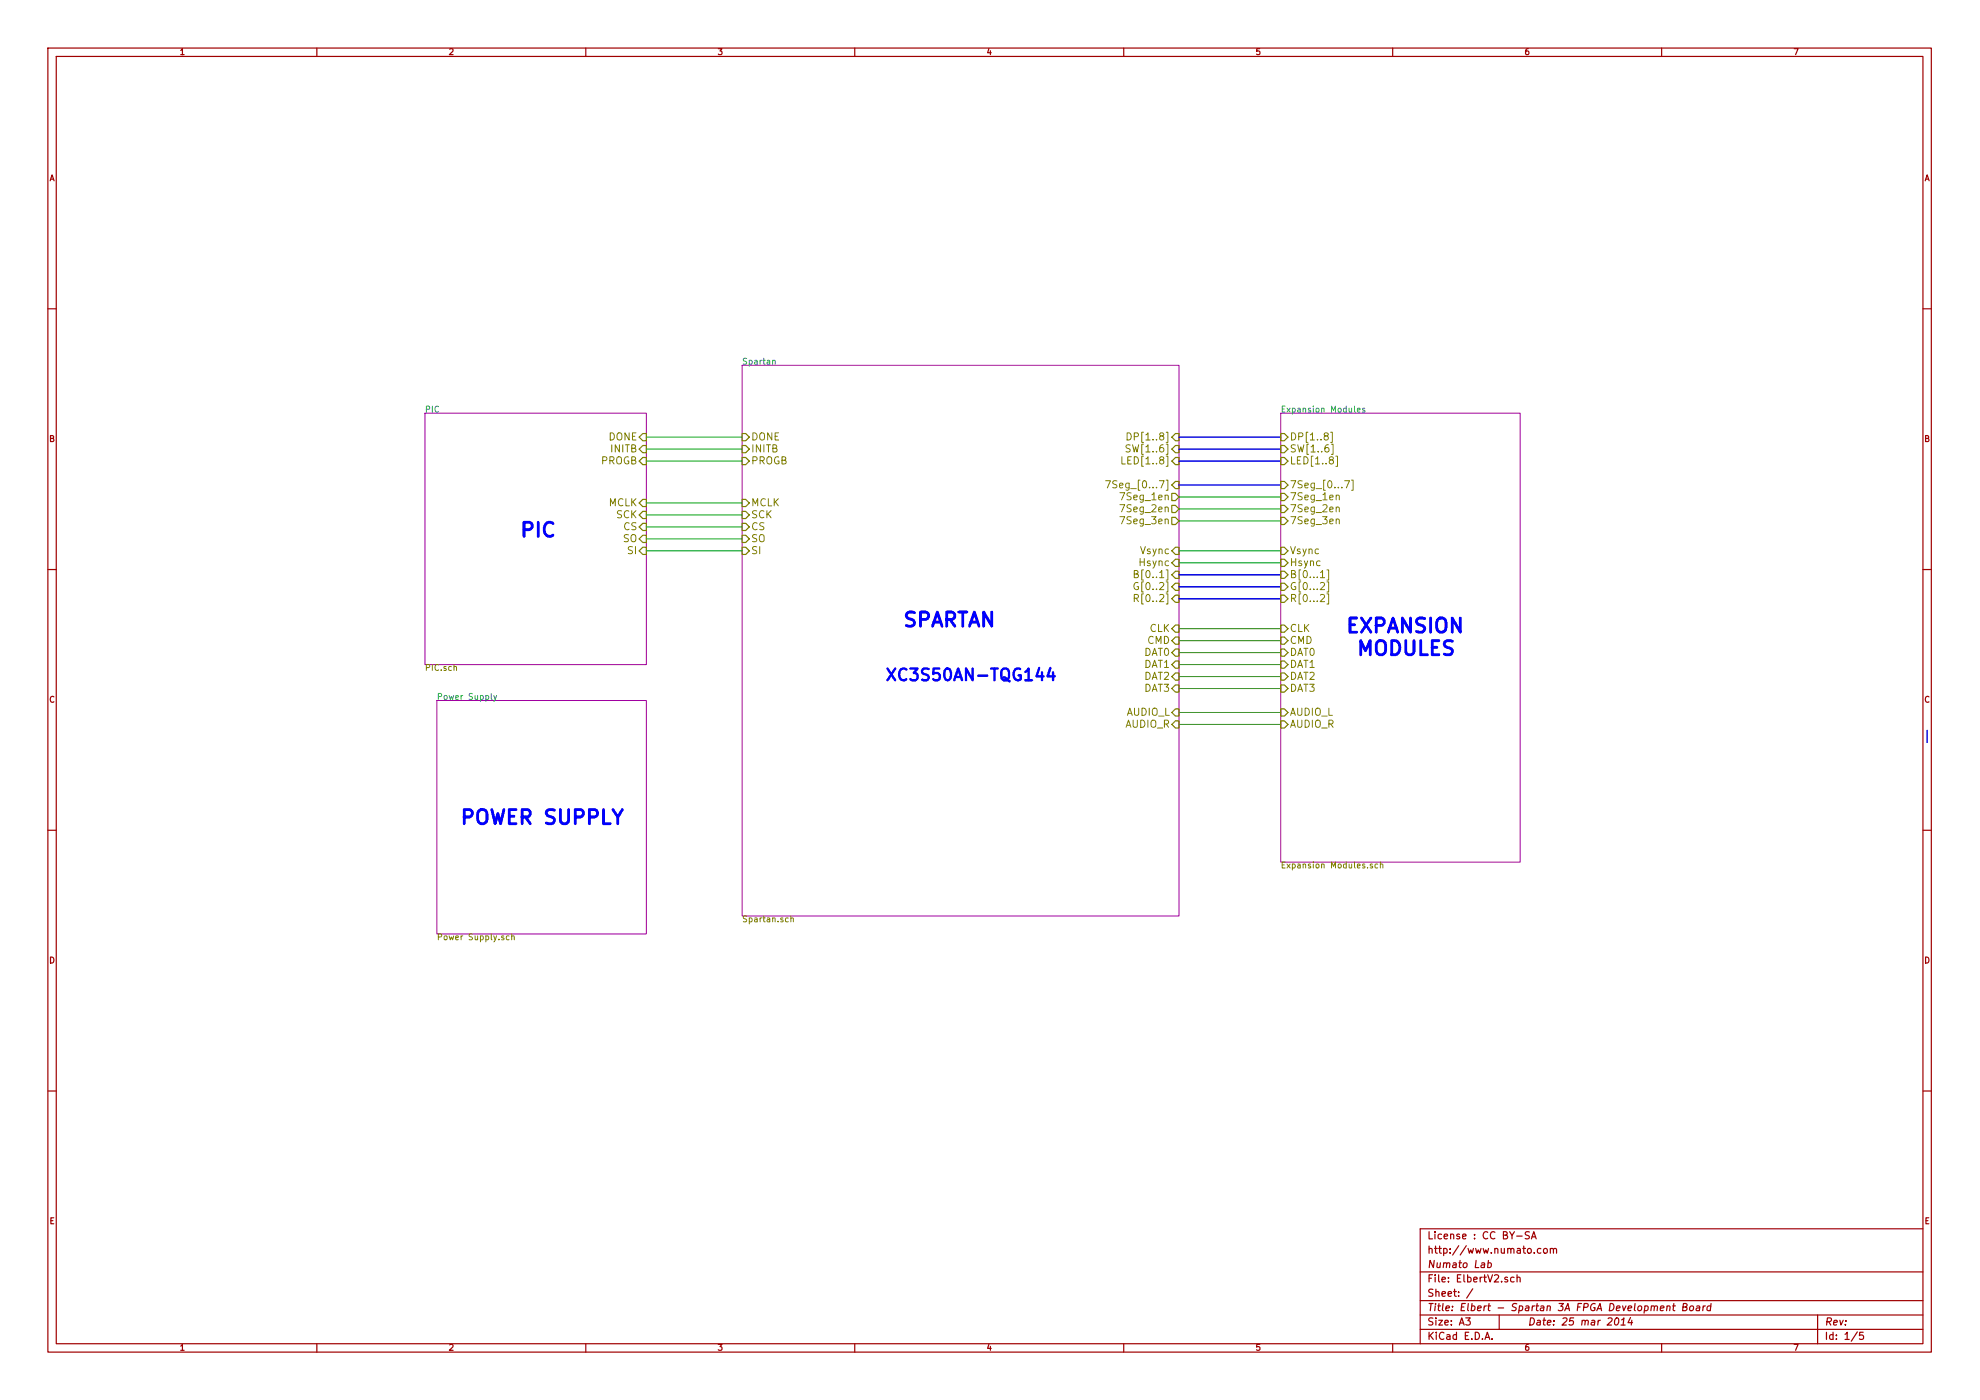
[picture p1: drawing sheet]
<svg xmlns="http://www.w3.org/2000/svg" width="420mm" height="297mm" viewBox="0 0 420 297" stroke-linecap="round" stroke-linejoin="round" font-family="sans-serif">
<g fill="none" stroke="#a00000" stroke-width=".25">
<path d="M10.2 10.2h399.6v276.7h-399.6zM11.9 12h396.2v273.1h-396.2zM67.2 10.2v1.8M124.3 10.2v1.8M181.4 10.2v1.8M238.5 10.2v1.8M295.5 10.2v1.8M352.6 10.2v1.8M10.2 65.5h1.7M408.1 65.5h1.7M10.2 120.8h1.7M408.1 120.8h1.7"/>
<path d="M10.2 176.2h1.7M408.1 176.2h1.7M10.2 231.5h1.7M408.1 231.5h1.7M301.4 269.9h106.7M301.4 276h106.7M301.4 279h106.7M311 279.6h1l-.5 .6 .4 .2v.6l-.2 .1-.7-.1M312.5 273.4l-1.3 2M315.8 268l.4-.1 .2 .2v.6l-.3 .2h-.4M315.8 267.4l-.1 1.5M318.1 279v3.1"/>
<path d="M321.3 271.1l-.4-.1-.4 .3 .1 .6 .3 .1 .4-.1M321.8 262.3h1.2M321.9 271.1h.1a.36 .36 0 0 1 .6 .1v.8M321.9 270.5v1.5M324.5 261.4l-.5-.1-.4 .3 .2 .4 .7 .3v.4l-.3 .2-.6-.1M325 262.9l.5-1.6 .5 1.6M325.1 262.4h.7M327 265l-.5-.1-.3 .3 .1 .6 .2 .1 .5-.1M327.6 265l.2-.1 .5 .1v.8l-.3 .1-.4-.1zM329 265h.1a.36 .36 0 0 1 .5 .1v.8M329 264.9v1M329.6 265.1a.35 .35 0 0 1 .4-.2 .35 .35 0 0 1 .3 .2v.8"/>
<path d="M342.8 279.8l.3-.2a.78 .78 0 0 1 .5 .7 .78 .78 0 0 1-.3 .7l-.4 .1-.3-.2v-.7zM346 279.5l-.5 1.1h.9M352.3 277.6l.8-.1-.1-.3h-.5l-.2 .7 .2 .2 .4-.1M353.7 277.2l.3-.1 .3 .1v.9M353.8 277.1l-.2 1M354.9 277.1h.6M355.2 276.6l-.2 1.3 .4 .2M357.1 277.3l.7-.1 .2-.5-.8-.1-.2 1.5 .9-.1 .1-.4-.3-.3M358.7 277.2l.2-.1 .4 .1v.6l-.3 .3-.4-.1zM360 277.2h.6v.9M360.7 277.5l-.7 .1-.1 .3 .2 .2 .5-.1M361.4 277.1l-.1 1"/>
<path d="M361.9 277.1l-.5 .3M363 277.2l-.4-.1-.3 .3v.6l.2 .1 .4-.1M363.1 276.6l-.2 1.5M385.7 279v6.1M408.1 260.7h-106.7v24.4M67.2 285.1v1.8M124.3 285.1v1.8M181.4 285.1v1.8M238.5 285.1v1.8M295.5 285.1v1.8M301.4 282.1h106.7M315.1 284.2l.5-1.5 .5 1.5"/>
<path d="M315.2 283.8h.8M316.6 284.1v.1M344 281.1h.9M344.1 280l.5-.4-.2 1.5M346.3 280.1l-.1 1M352.6 285.1v1.8M394.1 282.6l-1.3 2M395.4 282.7h-.8v.7l.2-.2 .5 .1 .2 .3-.1 .5-.3 .1-.5-.1"/>
</g>
<path d="M250.2 92.7h21.6M250.2 95.3h21.6M250.2 97.8h21.6M250.2 102.9h21.6M250.2 122h21.6M250.2 124.5h21.6M250.2 127h21.6M408.9 155v2.5" fill="none" stroke="#0000c0" stroke-width=".3"/>
<path d="M157.5 77.5h92.7v116.8h-92.7zM90.2 87.7h47v53.3h-47zM271.8 87.7h50.8v95.2h-50.8zM92.7 148.6h44.5v49.6h-44.5z" fill="none" stroke="#a000a0" stroke-width=".21"/>
<path d="M164 76.6l.4-.1 .1 .8M288 87l.6-.1v-.2l-.4-.1-.2 .2 .1 .6h.5M289.6 86.7l-.3-.1-.2 .2 .1 .2 .4 .1v.3h-.5M104.2 147.1v1.1l.2 .2M104.8 147.6l.3 .8M105.4 147.6l-.6 1.2" fill="none" stroke="#00a0a0" stroke-width=".21"/>
<g fill="none" stroke="#808000" stroke-width=".21">
<path d="M238.1 96.9v1.5h.7M239.2 91.8a.77 .77 0 0 1 .9 .8 .77 .77 0 0 1-.9 .8zM239.8 94.4h-.6l-.3 .3 .2 .3 .7 .3v.5l-.3 .1-.6-.1M282.4 91.7h.3v2.2h-.3M282.5 94.2h.4v2.2h-.4M283.5 96.8h.3v2.1h-.3M234.6 102h1l-.6 1.5M237.6 104.5h1.1l-.7 1.6M237.6 107.1h1.1l-.7 1.5M237.6 109.6h1.1l-.7 1.5M283.5 105.2l.1-.1a.36 .36 0 0 1 .6 .2v.8M283.5 107.7h.1a.36 .36 0 0 1 .6 .1v.8"/>
<path d="M283.5 110.3l.1-.1a.36 .36 0 0 1 .6 .1v.8M285.3 102h1.1l-.7 1.5M286.8 101.9h.3v2.1h-.3M240.7 126.9h.7l.2-.3-.1-.3-.2-.2h-.6v1.5M240.7 121.8l.7-.1 .1-.2-.1-.3-.7-.2v1.6h.6l.2-.2 .1-.3-.4-.3M241.1 126.9l.5 .7M241.5 123.7a.7 .7 0 0 0-.9 .7 .7 .7 0 0 0 1 .6v-.5h-.3M280.2 122.6h.9M281.6 120.9h.3v2.2h-.3M281.6 123.5h.3v2.1h-.3M281.6 126h.3v2.2h-.3M96.3 141.5h.5l.1 .8"/>
<path d="M108 198.6h-.3l-.3 .2 .1 .6h.5M108.6 198.7l.5-.1v.8M108.6 198.1v1.3M167.8 194.9l.5-.1 .1 .8M167.8 194.3v1.3M291.2 183.4l-.3-.1-.1 .2v.2l.4 .1v.3h-.4M292.4 183.4l-.4-.1-.2 .3 .1 .5h.5M292.9 183.5l.5-.1v.8M292.9 182.9v1.3"/>
</g>
<g fill="none" stroke="#808000" stroke-width=".25">
<path d="M135.6 97.8l.8-.7h.8v1.5h-.8zM136.4 92h.8v1.5h-.8l-.8-.8zM136.4 94.5h.8v1.5h-.8l-.8-.7zM157.5 92h.7l.8 .7-.8 .8h-.7zM157.5 94.5h.7l.8 .8-.8 .7h-.7zM157.5 97.1h.7l.8 .7-.8 .8h-.7zM249.4 94.5h.8v1.5h-.8l-.7-.7zM249.4 97.1h.8v1.5h-.8l-.7-.8zM249.4 92h.8v1.5h-.8l-.7-.8zM271.8 94.5h.7l.8 .8-.8 .7h-.7zM271.8 92h.7l.8 .7-.8 .8h-.7zM271.8 97.1h.7l.8 .7-.8 .8h-.7z"/>
<path d="M135.6 109.3l.8-.8h.8v1.5h-.8zM135.6 111.8l.8-.8h.8v1.6h-.8zM135.6 106.7l.8-.7h.8v1.5h-.8zM136.4 113.6h.8v1.5h-.8l-.8-.8zM136.4 116.1h.8v1.5h-.8l-.8-.7zM157.5 108.5h.7l.8 .8-.8 .7h-.7zM157.5 113.6h.7l.8 .7-.8 .8h-.7zM157.5 116.1h.7l.8 .8-.8 .7h-.7zM157.5 106h.7l.8 .7-.8 .8h-.7zM157.5 111h.7l.8 .8-.8 .8h-.7zM248.7 102.9l.7-.8h.8v1.6h-.8zM248.7 104.7h.7l.8 .7-.8 .8h-.7z"/>
<path d="M248.7 107.2h.7l.8 .8-.8 .7h-.7zM248.7 109.8h.7l.8 .7-.8 .8h-.7zM249.4 118.7h.8v1.5h-.8l-.7-.8zM249.4 116.1h.8v1.5h-.8l-.7-.7zM271.8 102.1h.7l.8 .8-.8 .8h-.7zM271.8 104.7h.7l.8 .7-.8 .8h-.7zM271.8 107.2h.7l.8 .8-.8 .7h-.7zM271.8 109.8h.7l.8 .7-.8 .8h-.7zM271.8 116.1h.7l.8 .8-.8 .7h-.7zM271.8 118.7h.7l.8 .7-.8 .8h-.7zM248.7 138.5l.7-.8h.8v1.5h-.8zM249.4 126.3h.8v1.5h-.8l-.7-.8z"/>
<path d="M249.4 123.7h.8v1.6h-.8l-.7-.8zM249.4 121.2h.8v1.5h-.8l-.7-.7zM249.4 132.6h.8v1.5h-.8l-.7-.7zM249.4 135.2h.8v1.5h-.8l-.7-.8zM271.8 121.2h.7l.8 .8-.8 .7h-.7zM271.8 123.7h.7l.8 .8-.8 .8h-.7zM271.8 126.3h.7l.8 .7-.8 .8h-.7zM271.8 132.6h.7l.8 .8-.8 .7h-.7zM271.8 135.2h.7l.8 .7-.8 .8h-.7zM271.8 137.7h.7l.8 .8-.8 .7h-.7zM249.4 150.4h.8v1.5h-.8l-.7-.7zM249.4 152.9h.8v1.6h-.8l-.7-.8z"/>
<path d="M249.4 140.2h.8v1.6h-.8l-.7-.8zM249.4 142.8h.8v1.5h-.8l-.7-.8zM249.4 145.3h.8v1.5h-.8l-.7-.7zM271.8 145.3h.7l.8 .8-.8 .7h-.7zM271.8 142.8h.7l.8 .7-.8 .8h-.7zM271.8 140.2h.7l.8 .8-.8 .8h-.7zM271.8 150.4h.7l.8 .8-.8 .7h-.7zM271.8 152.9h.7l.8 .8-.8 .8h-.7z"/>
</g>
<g fill="none" stroke="#00a000" stroke-width=".21">
<path d="M137.2 92.7h20.3M137.2 95.3h20.3M137.2 97.8h20.3M137.2 116.9h20.3M137.2 106.7h20.3M137.2 109.3h20.3M137.2 111.8h20.3M137.2 114.3h20.3M250.2 105.4h21.6M250.2 108h21.6M250.2 110.5h21.6M250.2 116.9h21.6"/>
<path d="M250.2 119.4h21.6M250.2 133.4h21.6M250.2 135.9h21.6M250.2 138.5h21.6M250.2 141h21.6M250.2 143.5h21.6M250.2 146.1h21.6M250.2 151.2h21.6M250.2 153.7h21.6"/>
</g>
<path d="M220.5 141.7l-.6 1.8h1.6M222.9 141.7l-.6 1.8h1.5M223.5 142.7v1.6" fill="none" stroke="#00f" stroke-width=".51"/>
<g font-size="4.2" fill="#00f">
<text x="110.5" y="114.1">PIC</text>
<text x="191.8" y="133.1">SPARTAN</text>
<text x="285.8" y="134.4">EXPANSION</text>
<text x="286.9" y="139.2">MODULES</text>
<text x="97.8" y="175">POWER SUPPLY</text>
</g>
<text font-size="3.5" fill="#00f" x="188" y="144.6">XC3S50AN-TQG144</text>
<g font-size="2.1" fill="#808000">
<text x="129.1" y="93.5">DONE</text>
<text x="159.4" y="93.5">DONE</text>
<text x="240.4" y="93.5">DP[1..8]</text>
<text x="273.7" y="93.5">DP[1..8]</text>
<text x="127.5" y="98.6">PROGB</text>
<text x="129.7" y="96">INITB</text>
<text x="159.4" y="96">INITB</text>
<text x="159.4" y="98.6">PROGB</text>
<text x="239.1" y="98.6">LED[1..8]</text>
<text x="239.9" y="96">SW[1..6]</text>
<text x="273.7" y="96">SW[1..6]</text>
<text x="273.7" y="98.6">LED[1..8]</text>
<text x="129.1" y="107.5">MCLK</text>
<text x="159.4" y="107.5">MCLK</text>
<text x="236.5" y="103.7">7Seg_[0...7]</text>
<text x="238.4" y="106.2">7Seg_1en</text>
<text x="273.7" y="103.7">7Seg_[0...7]</text>
<text x="273.7" y="106.2">7Seg_1en</text>
<text x="130.8" y="110">SCK</text>
<text x="132.3" y="112.6">CS</text>
<text x="159.4" y="110">SCK</text>
<text x="159.4" y="112.6">CS</text>
<text x="238.4" y="108.7">7Seg_2en</text>
<text x="238.4" y="111.3">7Seg_3en</text>
<text x="273.7" y="108.7">7Seg_2en</text>
<text x="273.7" y="111.3">7Seg_3en</text>
<text x="132.2" y="115.1">SO</text>
<text x="133.2" y="117.6">SI</text>
<text x="159.4" y="115.1">SO</text>
<text x="159.4" y="117.6">SI</text>
<text x="242" y="117.6">Vsync</text>
<text x="273.7" y="117.6">Vsync</text>
<text x="241.7" y="125.3">G[0..2]</text>
<text x="241.8" y="122.7">B[0..1]</text>
<text x="241.9" y="120.2">Hsync</text>
<text x="273.7" y="120.2">Hsync</text>
<text x="273.7" y="122.7">B[0...1]</text>
<text x="273.7" y="125.3">G[0...2]</text>
<text x="241.8" y="127.8">R[0..2]</text>
<text x="273.7" y="127.8">R[0...2]</text>
<text x="243.4" y="136.7">CMD</text>
<text x="243.9" y="134.1">CLK</text>
<text x="273.7" y="134.1">CLK</text>
<text x="273.7" y="136.7">CMD</text>
<text x="242.7" y="139.2">DAT0</text>
<text x="242.7" y="141.8">DAT1</text>
<text x="273.7" y="139.2">DAT0</text>
<text x="273.7" y="141.8">DAT1</text>
<text x="242.7" y="144.3">DAT2</text>
<text x="242.7" y="146.8">DAT3</text>
<text x="273.7" y="146.8">DAT3</text>
<text x="273.7" y="144.3">DAT2</text>
<text x="238.7" y="154.5">AUDIO_R</text>
<text x="238.9" y="151.9">AUDIO_L</text>
<text x="273.7" y="151.9">AUDIO_L</text>
<text x="273.7" y="154.5">AUDIO_R</text>
</g>
<g font-size="2.1" fill="#a00000">
<text x="302.9" y="263">License : CC BY-SA</text>
<text x="302.9" y="269.1">Numato Lab</text>
<text x="302.9" y="266.1">http://www.numato.com</text>
<text x="302.9" y="272.1">File: ElbertV2.sch</text>
<text x="302.9" y="275.2">Sheet: /</text>
<text x="302.9" y="281.3">Size: A3</text>
<text x="302.9" y="278.2">Title: Elbert - Spartan 3A FPGA Development Board</text>
<text x="324.2" y="281.3">Date: 25 mar 2014</text>
<text x="387.2" y="281.3">Rev:</text>
<text x="302.9" y="284.3">KiCad E.D.A.</text>
<text x="387.2" y="284.3">Id: 1/5</text>
</g>
<g font-size="1.8" fill="#a00000">
<text x="38.2" y="11.7">1</text>
<text x="95.3" y="11.7">2</text>
<text x="152.4" y="11.7">3</text>
<text x="209.4" y="11.7">4</text>
<text x="266.5" y="11.7">5</text>
<text x="323.6" y="11.7">6</text>
<text x="380.7" y="11.7">7</text>
<text x="10.4" y="38.5">A</text>
<text x="408.3" y="38.5">A</text>
<text x="10.4" y="93.8">B</text>
<text x="408.3" y="93.8">B</text>
<text x="10.4" y="149.1">C</text>
<text x="408.3" y="149.1">C</text>
<text x="10.4" y="204.5">D</text>
<text x="408.3" y="204.5">D</text>
<text x="10.5" y="259.8">E</text>
<text x="408.4" y="259.8">E</text>
<text x="38.2" y="286.6">1</text>
<text x="95.3" y="286.6">2</text>
<text x="152.4" y="286.6">3</text>
<text x="209.4" y="286.6">4</text>
<text x="266.5" y="286.6">5</text>
<text x="323.6" y="286.6">6</text>
<text x="380.7" y="286.6">7</text>
</g>
<g font-size="1.8" fill="#00a0a0">
<text x="157.5" y="77.4">Spartan</text>
<text x="90.2" y="87.6">PIC</text>
<text x="271.8" y="87.6">Expansion Modules</text>
<text x="92.7" y="148.5">Power Supply</text>
</g>
<g font-size="1.8" fill="#808000">
<text x="90.2" y="142.4">PIC.sch</text>
<text x="271.8" y="184.3">Expansion Modules.sch</text>
<text x="157.5" y="195.7">Spartan.sch</text>
<text x="92.7" y="199.5">Power Supply.sch</text>
</g>
</svg>
